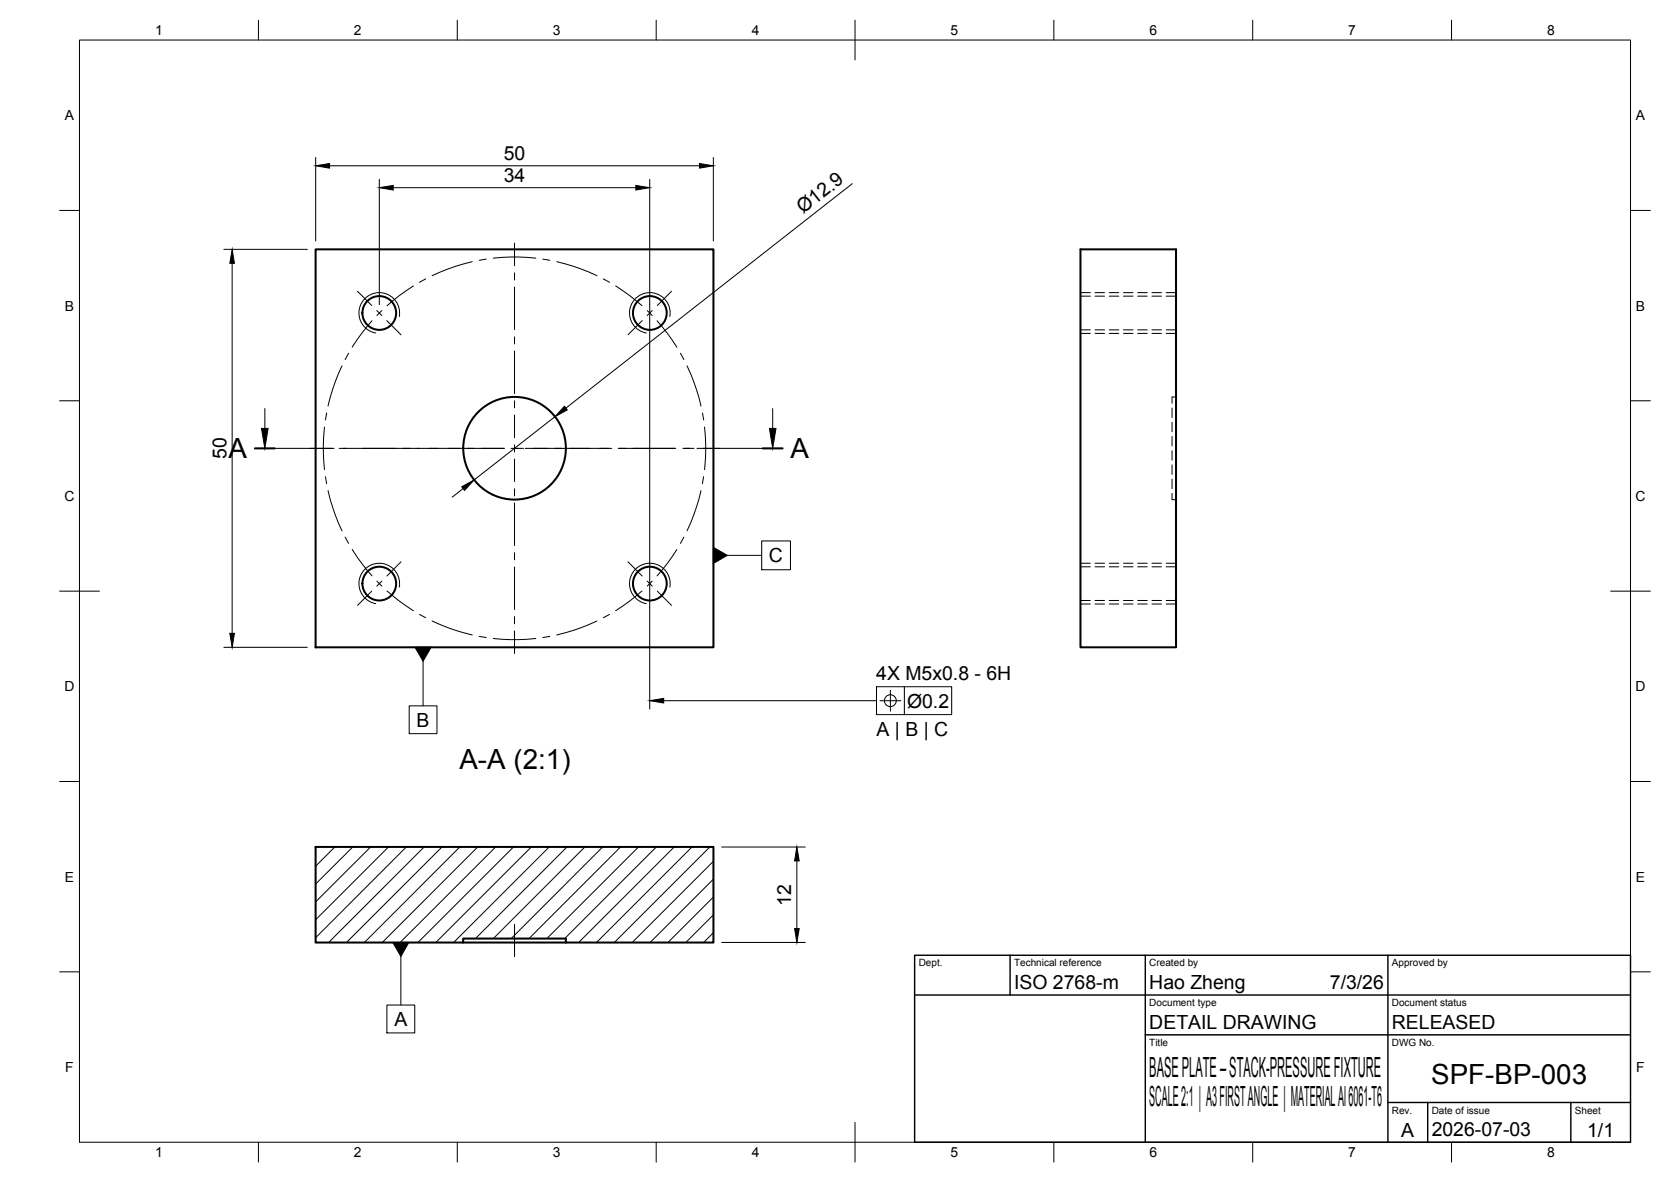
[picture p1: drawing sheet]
<svg xmlns="http://www.w3.org/2000/svg" width="420mm" height="297mm" viewBox="0 0 420 297" stroke-linecap="round" stroke-linejoin="round" font-family="sans-serif">
<!-- layer: Visible -->
<g fill="none" stroke="#000" stroke-width=".51">
<path d="M79.4 62.7h100v100h-100zM271.7 62.7h24v100h-24zM79.4 212.8h100v24.1h-37.1v-1h-25.8v1h-37.1zM116.5 236.9h25.8"/>
<circle cx="95.4" cy="78.7" r="4.2"/>
<circle cx="163.4" cy="78.7" r="4.2"/>
<circle cx="129.4" cy="112.6" r="12.9"/>
<circle cx="95.4" cy="146.7" r="4.2"/>
<circle cx="163.4" cy="146.7" r="4.2"/>
</g>
<!-- layer: Visible Narrow -->
<path d="M100.4 79.5a5.1 5.1 0 0 0-4.1-5.9 5.1 5.1 0 0 0-6 4.2 5.1 5.1 0 0 0 4.2 5.9M168.4 79.5a5.1 5.1 0 0 0-4.1-5.9 5.1 5.1 0 0 0-5.9 4.2 5.1 5.1 0 0 0 4.1 5.9M100.4 147.5a5.1 5.1 0 0 0-4.1-5.9 5.1 5.1 0 0 0-6 4.2 5.1 5.1 0 0 0 4.2 5.9M168.4 147.5a5.1 5.1 0 0 0-4.1-5.9 5.1 5.1 0 0 0-5.9 4.2 5.1 5.1 0 0 0 4.1 5.9" fill="none" stroke="#000" stroke-width=".25"/>
<!-- layer: Hidden -->
<g fill="none" stroke="#000" stroke-width=".25">
<path d="M271.7 74.4h2.5M275.3 74.4h2.4M278.9 74.4h2.4M282.5 74.4h2.4M286.1 74.4h2.4M289.6 74.4h2.4M293.2 74.4h2.5M271.7 82.9h2.5M275.3 82.9h2.4M278.9 82.9h2.4M282.5 82.9h2.4M286.1 82.9h2.4"/>
<path d="M289.6 82.9h2.4M293.2 82.9h2.5M295.7 99.8h-1v1.6M294.7 116.8v2.4M294.7 113.3v2.3M294.7 109.7v2.4M294.7 106.1v2.4M294.7 102.5v2.4M294.7 124v1.6h1M294.7 120.4v2.4M271.7 142.4h2.5M271.7 150.9h2.5"/>
<path d="M275.3 142.4h2.4M275.3 150.9h2.4M278.9 142.4h2.4M278.9 150.9h2.4M282.5 142.4h2.4M282.5 150.9h2.4M286.1 142.4h2.4M286.1 150.9h2.4M289.6 142.4h2.4M289.6 150.9h2.4M293.2 142.4h2.5M293.2 150.9h2.5"/>
</g>
<!-- layer: Hidden Narrow -->
<g fill="none" stroke="#000" stroke-width=".25">
<path d="M271.7 73.5h2.5M275.3 73.5h2.4M278.9 73.5h2.4M282.5 73.5h2.4M286.1 73.5h2.4M289.6 73.5h2.4M293.2 73.5h2.5M271.7 83.8h2.5M275.3 83.8h2.4M278.9 83.8h2.4M282.5 83.8h2.4M286.1 83.8h2.4"/>
<path d="M289.6 83.8h2.4M293.2 83.8h2.5M271.7 141.5h2.5M271.7 151.8h2.5M275.3 141.5h2.4M275.3 151.8h2.4M278.9 141.5h2.4M278.9 151.8h2.4M282.5 141.5h2.4M282.5 151.8h2.4M286.1 141.5h2.4M286.1 151.8h2.4"/>
<path d="M289.6 141.5h2.4M289.6 151.8h2.4M293.2 141.5h2.5M293.2 151.8h2.5"/>
</g>
<!-- layer: BORDER -->
<g fill="none" stroke="#000" stroke-width=".25">
<path d="M20 10.1h390v276.9h-390zM65 5.1v5M115 5.1v5M165 5.1v5M215 5.1v10M265 5.1v5M315 5.1v5M365 5.1v5M15 52.9h5M410 52.9h5M15 100.7h5M410 100.7h5"/>
<path d="M15 148.6h10M405 148.6h10M15 196.4h5M410 196.4h5M15 244.2h5M410 244.2h5M65 287v5M115 287v5M165 287v5M215 282.1v9.9M265 287v5M315 287v5"/>
<path d="M365 287v5"/>
</g>
<!-- layer: TITLEBLOCK -->
<path d="M230 240.1h180v46.9h-180zM230 250h180M254 240.1v9.9M288 240.1v46.9M349 240.1v46.9M288 260.1h122M349 277.1h61M359 277.1v9.9M395 277.1v9.9" fill="none" stroke="#000" stroke-width=".36"/>
<!-- layer: Smart Centers -->
<g fill="none" stroke="#000" stroke-width=".25">
<path d="M89.9 73.2l3.6 3.6M94.7 78l1.3 1.3M96 78l-1.2 1.3M103.9 71.9l-3.5 2.4-3.1 2.5M107 70.1l-1.5 .8M118.7 65.8l-4.1 1.1-6 2.4M122.3 65.1l-1.8 .3M124 64.9l4.4-.3 6.3 .3M129.4 61.1v5.7M129.4 68.6v1.8M129.4 72.1v10.8M136.5 65.1l1.8 .3"/>
<path d="M140 65.8l4.2 1.1 5.9 2.4M151.7 70.1l1.6 .8M154.8 71.9l3.5 2.4 3.1 2.5M162.7 78l1.3 1.3M164 78l-1.3 1.3M168.8 73.2l-3.5 3.6M86 91.9l-1.7 4.1-1.8 6M87.7 88.8l-.9 1.5M93.5 80.6l-2.5 3.1-2.4 3.5M97.3 80.6l3.5 3.5M129.4 84.7v1.7M129.4 88.2v10.7"/>
<path d="M161.5 80.6l-3.6 3.5M165.2 80.6l2.6 3.1 2.4 3.6M171.1 88.8l.9 1.5M172.7 91.9l1.8 4.1 1.8 6.1M77.8 112.7h5.7M81.6 107.3l-.3 4.4 .3 6.3M81.8 119.8l.3 1.7M82.1 103.8l-.3 1.7M85.3 112.7h1.8M88.9 112.7h10.7M101.3 112.7h1.8M104.9 112.7h10.7"/>
<path d="M117.4 112.7h1.8M121 112.7h5.7M128.5 112.7h1.8M129.4 100.7v1.8M129.4 104.3v5.7M129.4 111.8v1.8M129.4 115.3v5.7M132.1 112.7h5.7M139.5 112.7h1.8M143.1 112.7h10.7M155.6 112.7h1.8M159.2 112.7h10.7"/>
<path d="M171.7 112.7h1.8M175.3 112.7h5.7M176.6 103.8l.3 1.7M176.9 119.8l-.3 1.7M177.1 107.3l.3 4.4-.3 6.3M82.5 123.3l1.8 6.1 1.7 4M86.8 135l.9 1.6M88.6 138.1l2.4 3.5 2.5 3.1M129.4 122.8v1.8M129.4 126.4v10.7M129.4 138.9v1.8M170.2 138.1l-2.4 3.5-2.6 3.1"/>
<path d="M172 135l-.9 1.6M176.3 123.3l-1.8 6.1-1.8 4M93.5 148.6l-3.6 3.5M94.8 146l1.2 1.3M96 146l-1.3 1.3M97.3 148.5l3.1 2.6 3.5 2.4M100.8 141.2l-3.5 3.6M105.5 154.4l1.5 .8M108.6 156l6 2.4 4.1 1.2M120.5 159.9l1.8 .3M129.4 142.5v10.7M129.4 155v1.8"/>
<path d="M129.4 158.5v5.7M138.2 159.9l-1.7 .3M150.1 156l-5.9 2.4-4.2 1.2M153.3 154.4l-1.6 .8M157.9 141.2l3.6 3.6M161.4 148.5l-3.1 2.6-3.5 2.4M162.7 146l1.3 1.3M164 146l-1.3 1.3M165.3 148.6l3.5 3.5M124 160.5l4.4 .2 6.3-.2M129.4 232.4v8v-8"/>
</g>
<!-- layer: Hatching -->
<g fill="none" stroke="#000" stroke-width=".25">
<path d="M79.7 212.9l-.3 .3M84.2 212.9l-4.8 4.8M88.7 212.9l-9.3 9.3M93.2 212.9l-13.8 13.7M97.7 212.9l-18.3 18.2M102.2 212.9l-22.8 22.7M106.6 212.9l-24 23.9M111.1 212.9l-24 23.9M115.6 212.9l-24 23.9M120.1 212.9l-24 23.9M124.6 212.9l-24 23.9M129.1 212.9l-24 23.9"/>
<path d="M133.6 212.9l-24 23.9M138.1 212.9l-24 23.9M142.6 212.9l-23 22.9M147 212.9l-22.9 22.9M151.5 212.9l-23 22.9M156 212.9l-23 22.9M160.5 212.9l-23 22.9M165 212.9l-23 22.9M169.5 212.9l-24 23.9M174 212.9l-24 23.9M178.5 212.9l-24 23.9M179.4 216.5l-20.4 20.3"/>
<path d="M179.4 220.9l-15.9 15.9M179.4 225.4l-11.4 11.4M179.4 229.9l-7 6.9M179.4 234.4l-2.5 2.4"/>
</g>
<!-- layer: Section Lines -->
<path d="M64.1 112.7h5M191.8 112.7h5" fill="none" stroke="#000" stroke-width=".51"/>
<g fill="none" stroke="#000" stroke-width=".25">
<path d="M66.6 102.7v5M69.1 112.7h14.9M86.4 112.7h2.4M91.1 112.7h14.3M107.8 112.7h2.4M112.6 112.7h14.3M129.2 112.7h2.4M134 112.7h14.3M150.7 112.7h2.4M155.4 112.7h14.3M172.1 112.7h2.4M176.9 112.7h14.9"/>
<path d="M194.3 102.7v5"/>
</g>
<path d="M65.7 107.7h1.7l-.8 5zM193.5 107.7h1.6l-.8 5z" fill="#000" stroke="#000" stroke-width=".25"/>
<!-- layer: FD_Dimensions -->
<g fill="none" stroke="#000" stroke-width=".25">
<path d="M79.4 39.6v21M179.4 39.6v21M82.9 41.7h93M95.4 45.1v31.5M98.9 47.2h61M163.4 45.1v31.5M214.3 46.2l-72 56.4M56.3 62.7h21M58.4 66.2v93M139.5 104.7l-20.3 15.9M116.5 122.8l-2.8 2.1M56.3 162.7h21"/>
<path d="M181.5 212.9h21M200.4 216.4v16.9M181.5 236.8h21"/>
</g>
<path d="M79.4 41.7l3.5-.6v1.2zM95.4 47.2l3.5-.6v1.2zM159.9 46.6l3.5 .6-3.5 .6zM175.9 41.1l3.5 .6-3.5 .6zM58.4 62.7l.5 3.5h-1.1zM141.9 102.1l.7 .9-3.1 1.7zM116.1 122.3l3.1-1.7-2.4 2.6zM57.8 159.2h1.1l-.5 3.5zM200.4 212.9l.6 3.5h-1.2zM199.8 233.3h1.2l-.6 3.5z" fill="#000" stroke="#000" stroke-width=".25"/>
<g fill="none" stroke="#000" stroke-width=".25">
<path d="M163.4 76.6v101.6M182.9 139.6h8.6M191.5 135.9h7.3v7.3h-7.3zM102.9 177.4h7v7h-7zM106.4 166.2v11.2M166.9 176.1h53.5M220.4 172.6h18.9v7h-18.9zM221.3 176.1h5.2M223.9 173.5v5.2M227.4 172.6v7M97.3 252.6h7v7h-7zM100.8 240.4v12.2"/>
<circle cx="223.9" cy="176.1" r="1.49"/>
</g>
<path d="M179.4 137.5l3.5 2.1-3.5 2zM104.4 162.7h4l-2 3.5zM163.4 176.1l3.5-.6v1.2zM98.8 236.8h4l-2 3.6z" fill="#000" stroke="#000" stroke-width=".25"/>
<g font-size="7">
<text x="57.4" y="115.2">A</text>
<text x="198.8" y="115.2">A</text>
<text x="115.5" y="193.1">A-A (2:1)</text>
<text x="289" y="270.6">BASE PLATE – STACK-PRESSURE FIXTURE</text>
<text x="359.9" y="272.3">SPF-BP-003</text>
<text x="289" y="278.1">SCALE 2:1 | A3 FIRST ANGLE | MATERIAL Al 6061-T6</text>
</g>
<g font-size="4.9">
<text x="126.7" y="40.2">50</text>
<text x="126.7" y="45.7">34</text>
<text x="201.9" y="53.9" transform="rotate(-38 201.9 53.9)">Ø12.9</text>
<text x="56.9" y="115.4" transform="rotate(-90 56.9 115.4)">50</text>
<text x="193.4" y="141.3">C</text>
<text x="220.3" y="170.8">4X M5x0.8 - 6H</text>
<text x="228.1" y="177.8">Ø0.2</text>
<text x="104.7" y="182.6">B</text>
<text x="220.4" y="184.9">A | B | C</text>
<text x="199" y="227.7" transform="rotate(-90 199 227.7)">12</text>
<text x="255" y="248.5">ISO 2768-m</text>
<text x="289" y="248.5">Hao Zheng</text>
<text x="334.4" y="248.5">7/3/26</text>
<text x="99.2" y="257.8">A</text>
<text x="289" y="258.6">DETAIL DRAWING</text>
<text x="350" y="258.6">RELEASED</text>
<text x="352.3" y="285.7">A</text>
<text x="360" y="285.5">2026-07-03</text>
<text x="399.1" y="285.7">1/1</text>
</g>
<g font-size="3.5">
<text x="39" y="8.8">1</text>
<text x="89" y="8.8">2</text>
<text x="139" y="8.8">3</text>
<text x="189" y="8.8">4</text>
<text x="239" y="8.8">5</text>
<text x="289" y="8.8">6</text>
<text x="339" y="8.8">7</text>
<text x="389" y="8.8">8</text>
<text x="16.3" y="30.2">A</text>
<text x="411.3" y="30.2">A</text>
<text x="16.3" y="78">B</text>
<text x="411.3" y="78">B</text>
<text x="16.2" y="125.9">C</text>
<text x="411.2" y="125.9">C</text>
<text x="16.2" y="173.7">D</text>
<text x="411.2" y="173.7">D</text>
<text x="16.3" y="221.6">E</text>
<text x="411.3" y="221.6">E</text>
<text x="16.4" y="269.4">F</text>
<text x="411.4" y="269.4">F</text>
<text x="39" y="290.8">1</text>
<text x="89" y="290.8">2</text>
<text x="139" y="290.8">3</text>
<text x="189" y="290.8">4</text>
<text x="239" y="290.8">5</text>
<text x="289" y="290.8">6</text>
<text x="339" y="290.8">7</text>
<text x="389" y="290.8">8</text>
</g>
<g font-size="2.5">
<text x="231" y="242.9">Dept.</text>
<text x="255" y="242.9">Technical reference</text>
<text x="289" y="242.9">Created by</text>
<text x="350" y="242.9">Approved by</text>
<text x="289" y="252.8">Document type</text>
<text x="350" y="252.8">Document status</text>
<text x="289" y="262.9">Title</text>
<text x="350" y="262.9">DWG No.</text>
<text x="350" y="279.9">Rev.</text>
<text x="360" y="279.9">Date of issue</text>
<text x="396" y="279.9">Sheet</text>
</g>
</svg>
